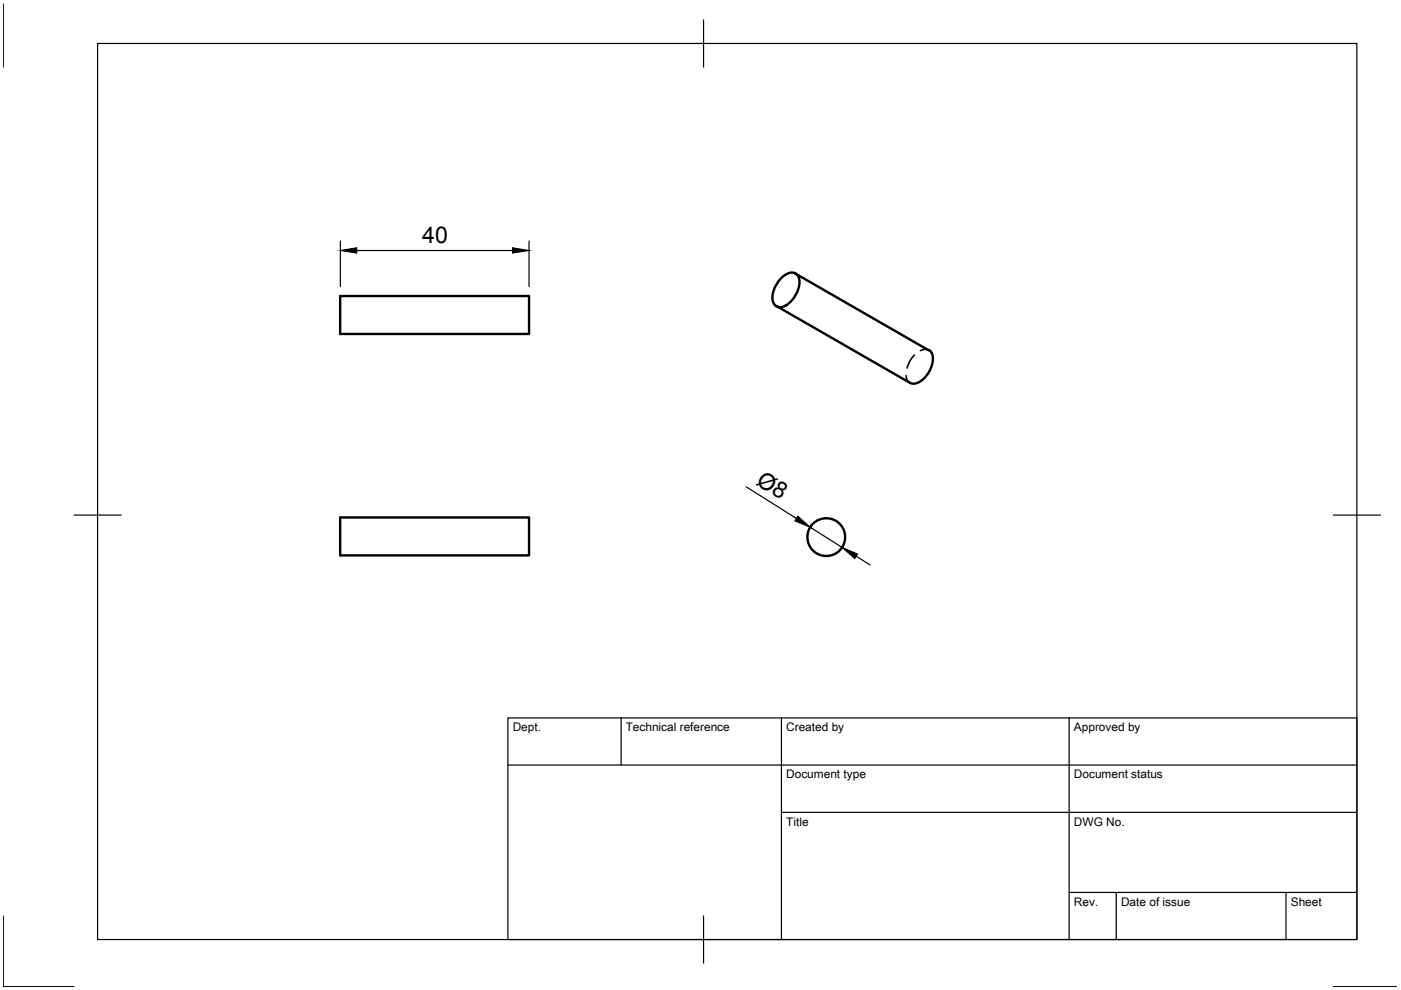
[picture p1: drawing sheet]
<svg xmlns="http://www.w3.org/2000/svg" width="297mm" height="210mm" viewBox="0 0 297 210" stroke-linecap="round" stroke-linejoin="round" font-family="sans-serif">
<g fill="none" stroke="#000" stroke-width=".51">
<path d="M165.5 59.1a2.56 2.56 0 0 1 3.4-1 3.4 3.4 0 0 1 .1 3.8 5.2 5.2 0 0 1-3.6 3.2 1.97 1.97 0 0 1-1.6-2.7 6.7 6.7 0 0 1 1.7-3.3zM168.6 58l28.3 16.3M72.1 62.8h40.1v8h-40.1zM164.6 64.9l28.3 16.3M197 74.2a2.73 2.73 0 0 1 .6 3.2 5.4 5.4 0 0 1-3.7 3.9l-1-.1M72.1 109.7h40.1v8.1h-40.1z"/>
<circle cx="175.2" cy="113.9" r="4"/>
</g>
<path d="M192.1 79.6v.1a1.76 1.76 0 0 0 .8 1.5M193.9 75.3l-1 1.3-.6 1.4M196.9 74.3a1.7 1.7 0 0 0-1.8 .1" fill="none" stroke="#000" stroke-width=".34"/>
<!-- layer: BORDER -->
<path d="M.7 .8v13.4M20.7 9.2h267v190h-267zM149.2 4.2v10M15.7 109.2h10M282.7 109.2h10M.7 194.2v15h15M149.2 194.2v10M282.7 209.2h13.4" fill="none" stroke="#000" stroke-width=".25"/>
<!-- layer: TITLEBLOCK -->
<path d="M107.7 152.2h180v47h-180zM131.7 152.2v10M165.7 152.2v47M226.7 152.2v47M107.7 162.2h180M165.7 172.2h122M226.7 189.2h61M236.7 189.2v10M272.7 189.2v10" fill="none" stroke="#000" stroke-width=".25"/>
<!-- layer: 0 -->
<path d="M72.2 51.1v9.7M75.6 53.1h33.1M112.2 51.1v9.7M158.2 103.2l10.7 6.7M171.8 111.8l6.7 4.3M181.5 117.9l3 1.9" fill="none" stroke="#000" stroke-width=".25"/>
<path d="M72.2 53.1l3.4-.6v1.2zM108.7 52.5l3.5 .6-3.5 .6zM169.1 109.4l2.7 2.4-3.3-1.4zM178.5 116.1l3.3 1.4-.6 .9z" fill="#000" stroke="#000" stroke-width=".21"/>
<g font-size="4.9">
<text x="89.5" y="51.5">40</text>
<text x="160.1" y="102.5" transform="rotate(32 160.1 102.5)">Ø8</text>
</g>
<g font-size="2.5">
<text x="108.7" y="155">Dept.</text>
<text x="132.7" y="155">Technical reference</text>
<text x="166.7" y="155">Created by</text>
<text x="227.7" y="155">Approved by</text>
<text x="166.7" y="165">Document type</text>
<text x="227.7" y="165">Document status</text>
<text x="166.7" y="175">Title</text>
<text x="227.7" y="175">DWG No.</text>
<text x="227.7" y="192">Rev.</text>
<text x="237.7" y="192">Date of issue</text>
<text x="273.7" y="192">Sheet</text>
</g>
</svg>
